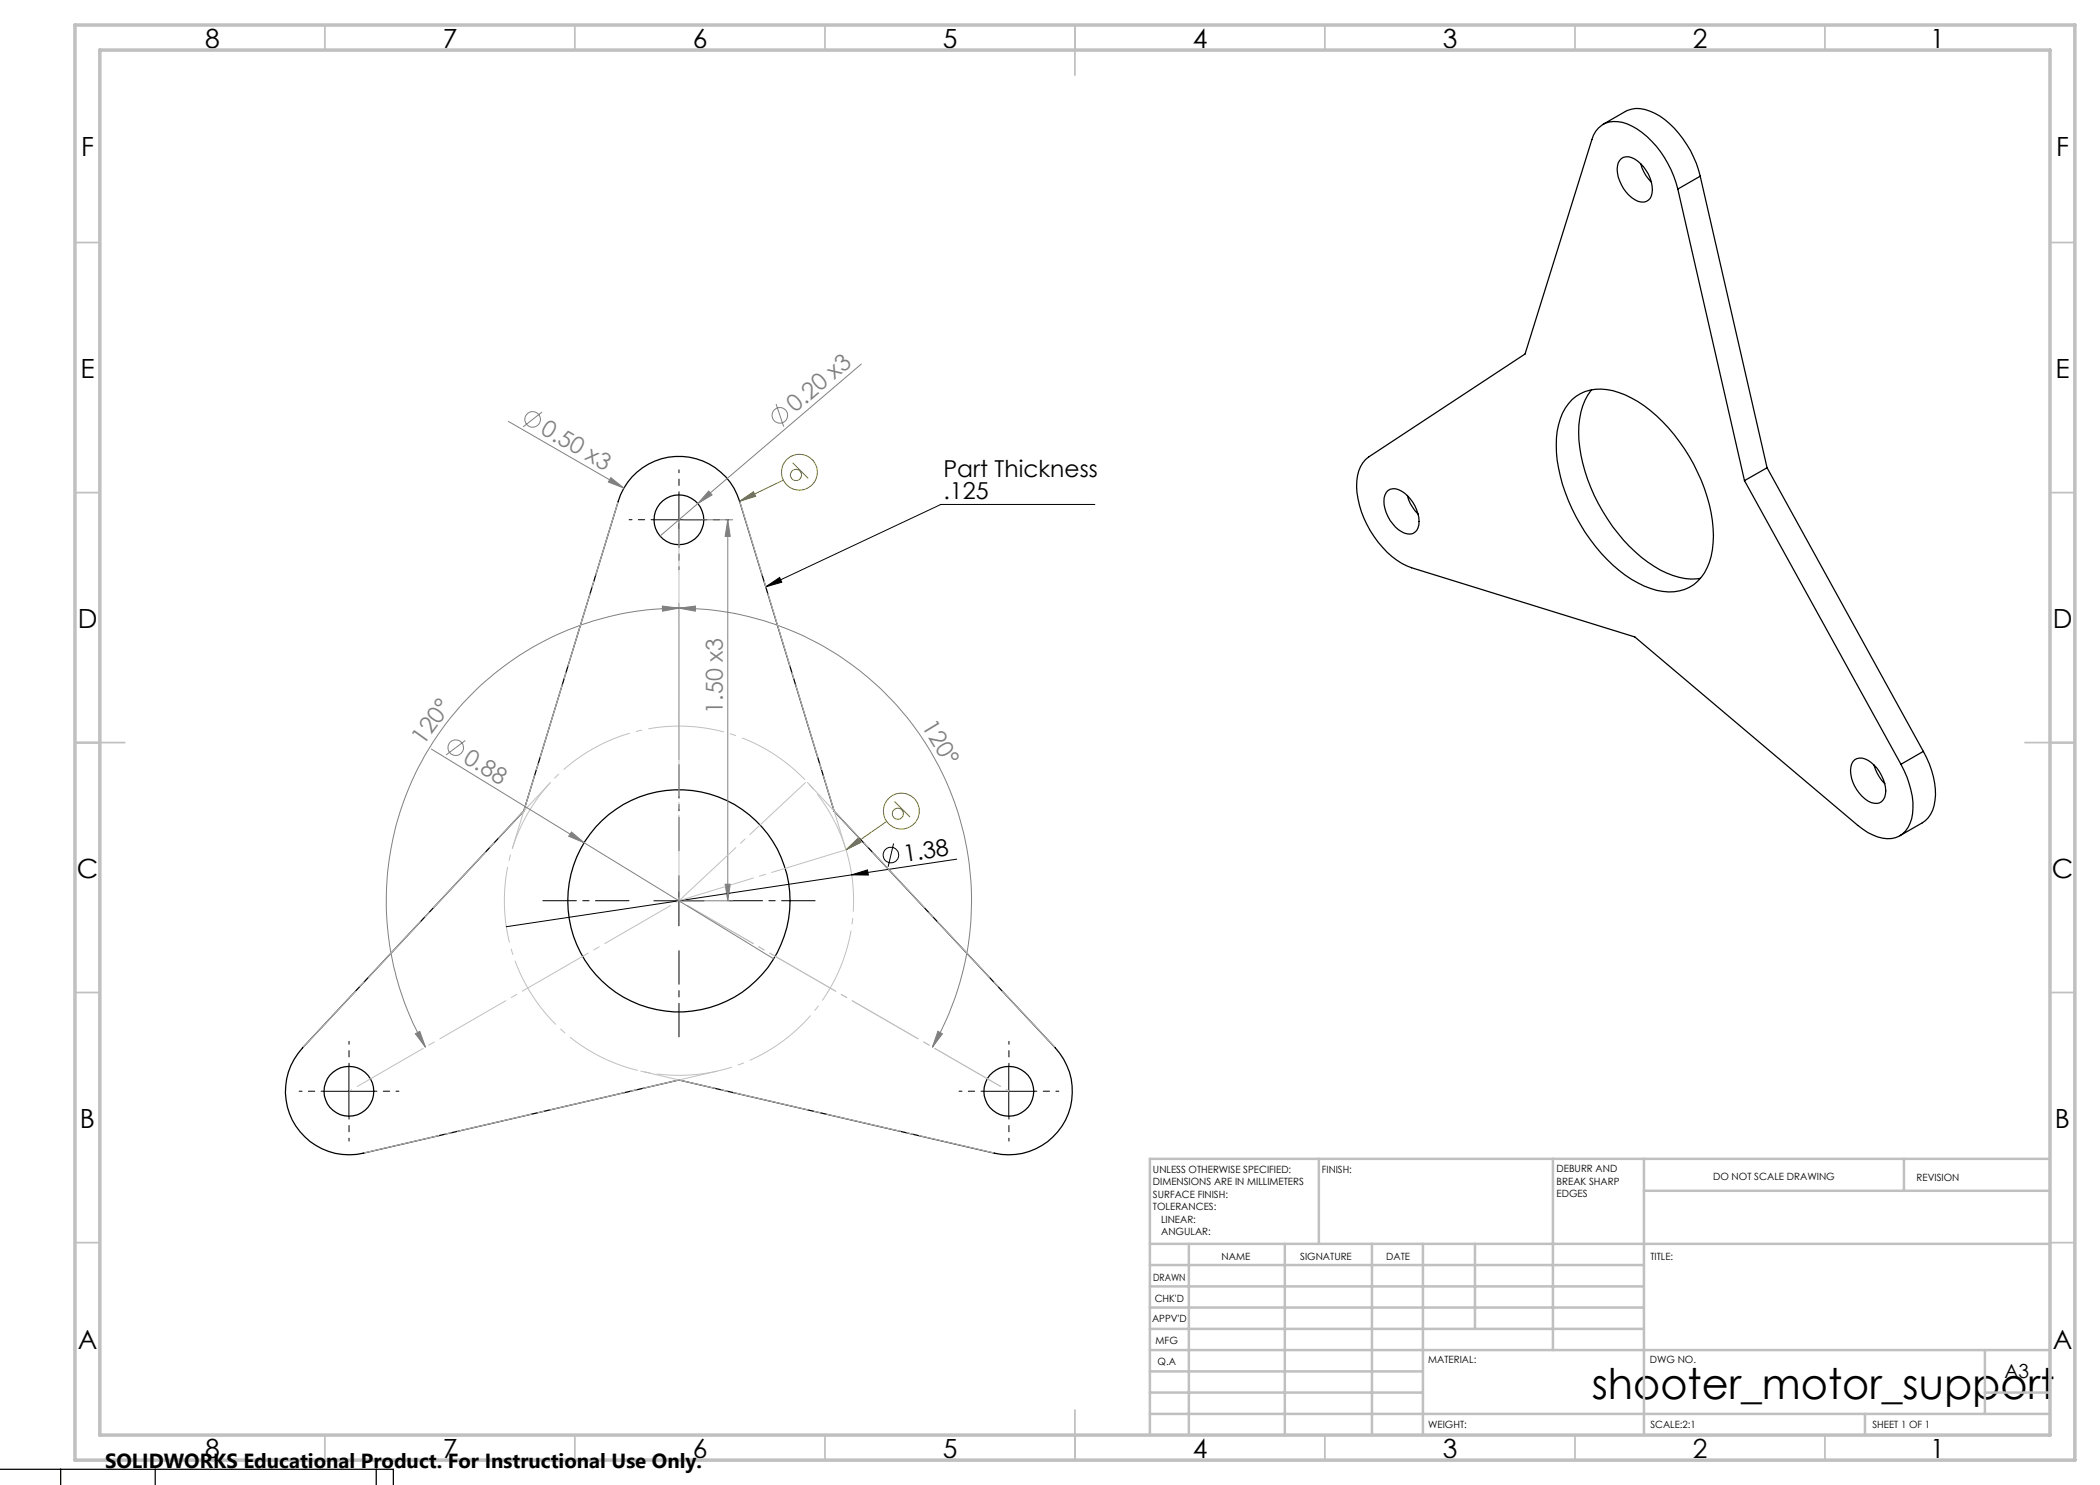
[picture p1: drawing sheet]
<svg xmlns="http://www.w3.org/2000/svg" width="420mm" height="297mm" viewBox="0 0 420 297" stroke-linecap="round" stroke-linejoin="round" font-family="sans-serif">
<g fill="none" stroke="#000" stroke-width=".25">
<path d="M320.6 24.9l4.5-2.6a5.8 5.8 0 0 1 5.8 .3 19.9 19.9 0 0 1 9.1 12.6M324.3 31.7a2.61 2.61 0 0 1 3.3 .5 7 7 0 0 1 2.7 7 1.92 1.92 0 0 1-2.7 1 7.4 7.4 0 0 1-4.1-7l.1-.6zM328.1 32.7l.1 .1a7.9 7.9 0 0 0 2.1 3.6M335.6 37.8a19.7 19.7 0 0 0-9.1-12.5 5.5 5.5 0 0 0-6.8 .3l-1 1.4-.3 .9-13.4 42.9-31.3 20.6a6.6 6.6 0 0 0-2.4 6 19.8 19.8 0 0 0 9.1 15.3l1.9 .9 44.7 13.8 44.6 37.7a9.8 9.8 0 0 0 6.7 2.6 5.1 5.1 0 0 0 4.2-5 17.3 17.3 0 0 0-2.3-9.8M335.6 37.8l13.3 58.3M340 35.2l-4.4 2.6M340 35.2l13.4 58.4M314.4 79.9a8.9 8.9 0 0 1 9.4-1.4 27.1 27.1 0 0 1 13.1 11.3 32 32 0 0 1 5.7 18.8 10.5 10.5 0 0 1-4.7 8.9 10.3 10.3 0 0 1-9-.3 30.9 30.9 0 0 1-13.7-13.8 29.8 29.8 0 0 1-3.8-17.1 10.9 10.9 0 0 1 3-6.4zM318.3 78a13.6 13.6 0 0 0-2.5 9.9 35.6 35.6 0 0 0 13.8 24.5 15.2 15.2 0 0 0 9.7 3.4l.8-.1M126.4 95.4a12.7 12.7 0 0 1 21.5 4.9l18.9 61.9 44.3 47.4a12.7 12.7 0 0 1 1.7 15 12.7 12.7 0 0 1-13.9 6l-63.1-14.6-63.2 14.6a12.7 12.7 0 0 1-13.8-6 12.7 12.7 0 0 1 1.7-15l44.2-47.4 18.9-61.9a12.6 12.6 0 0 1 2.8-4.9zM277.6 98.1a2.66 2.66 0 0 1 3.3 .5 7.1 7.1 0 0 1 2.7 7 1.87 1.87 0 0 1-2.7 1 7.3 7.3 0 0 1-4.1-7l.4-1.1zM281.5 99.1v.1a8.3 8.3 0 0 0 2.1 3.6"/>
<path d="M348.9 96.1l31.3 56.8M353.4 93.6l-4.5 2.5M353.4 93.6l31.3 56.7M370.9 152a2.66 2.66 0 0 1 3.3 .5 7.7 7.7 0 0 1 2.9 6.4 1.96 1.96 0 0 1-2.9 1.6 7.4 7.4 0 0 1-4-7l.1-.6zM374.8 153a8.8 8.8 0 0 0 2.1 3.7M384.7 150.3a16 16 0 0 1 2.1 10.8 5.4 5.4 0 0 1-2.3 3.5l-4.5 2.5M384.7 150.3l-4.5 2.6M0 293.9h12.1M12.1 293.9v3.2M12.1 293.9h63.1M31 293.9v3.2M75.2 293.9h3.5v3.2"/>
<path d="M75.2 293.9v3.2"/>
<circle cx="135.8" cy="104" r="5"/>
<circle cx="135.8" cy="180.2" r="22.2"/>
<circle cx="69.8" cy="218.3" r="5"/>
<circle cx="201.8" cy="218.3" r="5"/>
</g>
<g fill="none" stroke="#808080" stroke-width=".2">
<path d="M172.3 72.8l-32.7 27.9M101.7 84.3l23.1 13.3M108.4 82.4l-3.8 3M122.2 95.5l2.6 2.1-3.1-1.2zM141.7 98.2l.7 .8-2.8 1.7zM155.2 80.8l1.5 4.5M136.8 104h9.7M139.6 100.7l-7.6 6.5M145.6 104l.5 3.3h-1.1zM145.6 104v76.2M132.5 121.2l3.3 .4-3.3 .6zM135.8 121.6l3.3-.4v1z"/>
<path d="M135.8 121.6a58.5 58.5 0 0 1 50.7 87.8M135.8 121.6a58.5 58.5 0 0 0-50.7 87.8M135.8 120.6v31.3M86.3 149.8l30.5 18.8M93.1 148.1l-3.9 2.9M114.3 166.4l2.5 2.2-3.1-1.4zM116.8 168.6l37.9 23.2M145 176.8h1.1l-.5 3.4zM136.8 180.2h9.7M83.1 206.8l.9-.5 1.1 3.1zM187.6 206.3l.9 .5-2 2.6z"/>
<circle cx="106.5" cy="83.9" r="1.55"/>
<circle cx="156" cy="83.1" r="1.56"/>
<circle cx="91.1" cy="149.5" r="1.56"/>
</g>
<g fill="none" stroke="#000" stroke-width=".2">
<path d="M135.8 99v10M130.8 104h10M153.1 117.4l2.8-1.9 .5 .9zM219 100.9h-30.8l-35.1 16.5M135.8 175.2v10M170.3 175l3.2-1 .2 1zM178.7 168.7l-1.1 4.7M191.3 171.8l-90.1 13.5M130.8 180.2h10M64.8 218.3h10M69.8 213.3v10M196.8 218.3h10"/>
<path d="M201.8 213.3v10"/>
<circle cx="178.2" cy="171" r="1.54"/>
</g>
<g fill="none" stroke="#808000" stroke-width=".2">
<path d="M156.7 96l-8.8 4.3M158.5 92.6l3.1 3.1M147.9 100.3l2.8-1.9 .4 .9zM169.2 170l2.4-2.3 .6 .8zM177.3 164.3l-8.1 5.7M178.9 160.3l3.1 3.1"/>
<circle cx="159.2" cy="95" r="1.12"/>
<circle cx="159.9" cy="94.4" r="3.6"/>
<circle cx="179.6" cy="162.8" r="1.11"/>
<circle cx="180.3" cy="162.2" r="3.6"/>
</g>
<path d="M169.2 169.9a34.9 34.9 0 0 0-58.5-14 34.9 34.9 0 0 0 16.1 58 34.9 34.9 0 0 0 42.9-42.2l-.5-1.8" fill="none" stroke="#c0c0c0" stroke-width=".2" stroke-dasharray="15.2 1.3 1.3 1.3" stroke-dashoffset="2.7" stroke-linecap="butt"/>
<path d="M135.8 98.9v-4.9M130.8 103.9h-5M135.8 108.9v5M140.8 103.9h5M64.8 218.2h-5M69.8 213.2v-4.9M74.8 218.2h5M196.8 218.2h-5M201.8 213.2v-4.9M206.8 218.2h5M69.8 223.2v5M201.8 223.2v5" fill="none" stroke="#000" stroke-width=".2" stroke-dasharray="15.2 1.3 1.3 1.3" stroke-dashoffset="14.7"/>
<path d="M135.8 170.1v-17.2M125.8 180.1h-17.2M135.8 190.1v17.3M145.8 180.1h17.2" fill="none" stroke="#000" stroke-width=".2" stroke-dasharray="15.2 1.3 1.3 1.3" stroke-dashoffset="8.5"/>
<path d="M135.8 103.9v76.2M135.8 180.1l66 38.1M135.8 180.1l-66 38.1M201.8 218.2l-66-38.1" fill="none" stroke="#c0c0c0" stroke-width=".2" stroke-dasharray="15.2 1.3 1.3 1.3" stroke-dashoffset="-1.9"/>
<path d="M123.6 100.2l-21.2 69.8M147.9 100.2l21.3 69.8M60.5 209.6l49.8-53.3M211.1 209.6l-49.8-53.3M72.7 230.6l71-16.4M198.9 230.6l-71-16.4" fill="none" stroke="#c0c0c0" stroke-width=".2" stroke-dasharray="15.2 1.3 1.3 1.3" stroke-dashoffset="-.2"/>
<path d="M135.8 180.1l25.5-23.8M135.8 180.1l33.4-10.1" fill="none" stroke="#c0c0c0" stroke-width=".2" stroke-dasharray="15.2 1.3 1.3 1.3" stroke-dashoffset="-.3"/>
<g fill="none" stroke="#c0c0c0" stroke-width=".35">
<path d="M65 5v5M115 5v5M165 5v5M215 5v10M265 5v5M315 5v5M365 5v5M15 48.5h5M410 48.5h5M15 98.5h5M410 98.5h5M15 148.5h10"/>
<path d="M405 148.5h10M15 198.5h5M410 198.5h5M15 248.5h5M410 248.5h5M65 287v5M115 287v5M165 287v5M215 282v10M265 287v5M315 287v5M365 287v5"/>
</g>
<g fill="none" stroke="#c0c0c0" stroke-width=".5">
<path d="M263.8 231.8v17M310.6 231.8v38.2M328.8 231.8v55.2M328.8 238.2h81.2M380.8 231.8v6.4M410 231.8h-180v55.2M230 248.8h180M230 257.3h98.8M230 253h98.8M237.8 248.8v38.2M257 248.8v38.2M274.4 248.8v38.2"/>
<path d="M284.6 248.8v38.2M295 248.8v17M230 265.8h98.8M230 261.5h98.8M230 278.5h54.6M230 274.3h54.6M230 270h180M397 278.5h13M397 270v12.8M230 282.8h180M373 282.8v4.2"/>
</g>
<path d="M15 5h400v287h-400zM20 10h390v277h-390z" fill="none" stroke="#c0c0c0" stroke-width=".7"/>
<path d="M153.1 117.4l2.8-1.9 .5 .9z" fill="#000"/>
<path d="M169.2 170l2.4-2.3 .6 .8zM147.9 100.3l2.8-1.9 .4 .9z" fill="#808000"/>
<path d="M170.3 175l3.2-1 .2 1z" fill="#000"/>
<g fill="#808080">
<path d="M114.3 166.4l2.5 2.2-3.1-1.4z"/>
<path d="M122.2 95.5l2.6 2.1-3.1-1.2z"/>
<path d="M141.7 98.2l.7 .8-2.8 1.7z"/>
<path d="M187.6 206.3l.9 .5-2 2.6zM135.8 121.6l3.3-.4v1z"/>
<path d="M132.5 121.2l3.3 .4-3.3 .6zM83.1 206.8l.9-.5 1.1 3.1z"/>
<path d="M145.6 104l.5 3.3h-1.1zM145 176.8h1.1l-.5 3.4z"/>
</g>
<text font-size="8.5" x="318.4" y="279.7">shooter_motor_support</text>
<g font-size="5.3">
<text x="41" y="9.5">8</text>
<text x="88.5" y="9.5">7</text>
<text x="138.5" y="9.5">6</text>
<text x="188.5" y="9.5">5</text>
<text x="238.5" y="9.5">4</text>
<text x="288.5" y="9.5">3</text>
<text x="338.5" y="9.5">2</text>
<text x="386" y="9.5">1</text>
<text x="16.2" y="31.3">F</text>
<text x="411.2" y="31.3">F</text>
<text x="16.1" y="75.5">E</text>
<text x="411.1" y="75.5">E</text>
<text x="15.5" y="125.5">D</text>
<text x="410.5" y="125.5">D</text>
<text x="15.4" y="175.5">C</text>
<text x="410.4" y="175.5">C</text>
<text x="16" y="225.5">B</text>
<text x="411" y="225.5">B</text>
<text x="15.5" y="269.8">A</text>
<text x="410.5" y="269.8">A</text>
<text x="41" y="291.5">8</text>
<text x="88.5" y="291.5">7</text>
<text x="138.5" y="291.5">6</text>
<text x="188.5" y="291.5">5</text>
<text x="238.5" y="291.5">4</text>
<text x="288.5" y="291.5">3</text>
<text x="338.5" y="291.5">2</text>
<text x="386" y="291.5">1</text>
</g>
<g font-size="4.7" fill="#808080">
<text x="159.1" y="82.7" transform="rotate(-41 159.1 82.7)">0.20 x3</text>
<text x="107.9" y="86.6" transform="rotate(30 107.9 86.6)">0.50 x3</text>
<text x="144.6" y="142.7" transform="rotate(-90 144.6 142.7)">1.50 x3</text>
<text x="84.7" y="149.2" transform="rotate(-54 84.7 149.2)">120°</text>
<text x="184.2" y="145.1" transform="rotate(59 184.2 145.1)">120°</text>
<text x="92.5" y="152.3" transform="rotate(32 92.5 152.3)">0.88</text>
</g>
<g font-size="4.7">
<text x="188.7" y="95.3">Part Thickness</text>
<text x="188.7" y="99.8">.125</text>
<text x="181" y="172.3" transform="rotate(-9 181 172.3)">1.38</text>
</g>
<text font-size="4.1" x="21" y="293.7">SOLIDWORKS Educational Product. For Instructional Use Only.</text>
<text font-size="3.9" x="400.9" y="275.5">A3</text>
<g font-size="2">
<text x="230.6" y="234.6">UNLESS OTHERWISE SPECIFIED:</text>
<text x="230.6" y="237.1">DIMENSIONS ARE IN MILLIMETERS</text>
<text x="230.6" y="239.6">SURFACE FINISH:</text>
<text x="264.4" y="234.6">FINISH:</text>
<text x="311.3" y="234.5">DEBURR AND</text>
<text x="311.3" y="237">BREAK SHARP</text>
<text x="311.3" y="239.5">EDGES</text>
<text x="342.6" y="236">DO NOT SCALE DRAWING</text>
<text x="383.3" y="236.2">REVISION</text>
<text x="230.6" y="242.1">TOLERANCES:</text>
<text x="232.2" y="244.6">LINEAR:</text>
<text x="232.2" y="247.1">ANGULAR:</text>
<text x="244.3" y="252">NAME</text>
<text x="260" y="251.9">SIGNATURE</text>
<text x="277.2" y="251.9">DATE</text>
<text x="330.1" y="251.9">TITLE:</text>
<text x="230.6" y="256.1">DRAWN</text>
<text x="230.9" y="260.3">CHK'D</text>
<text x="230.4" y="264.4">APPV'D</text>
<text x="231.1" y="268.8">MFG</text>
<text x="231.5" y="273">Q.A</text>
<text x="285.6" y="272.5">MATERIAL:</text>
<text x="330" y="272.5">DWG NO.</text>
<text x="285.6" y="285.5">WEIGHT:</text>
<text x="330.1" y="285.6">SCALE:2:1</text>
<text x="374.5" y="285.6">SHEET 1 OF 1</text>
</g>
</svg>
